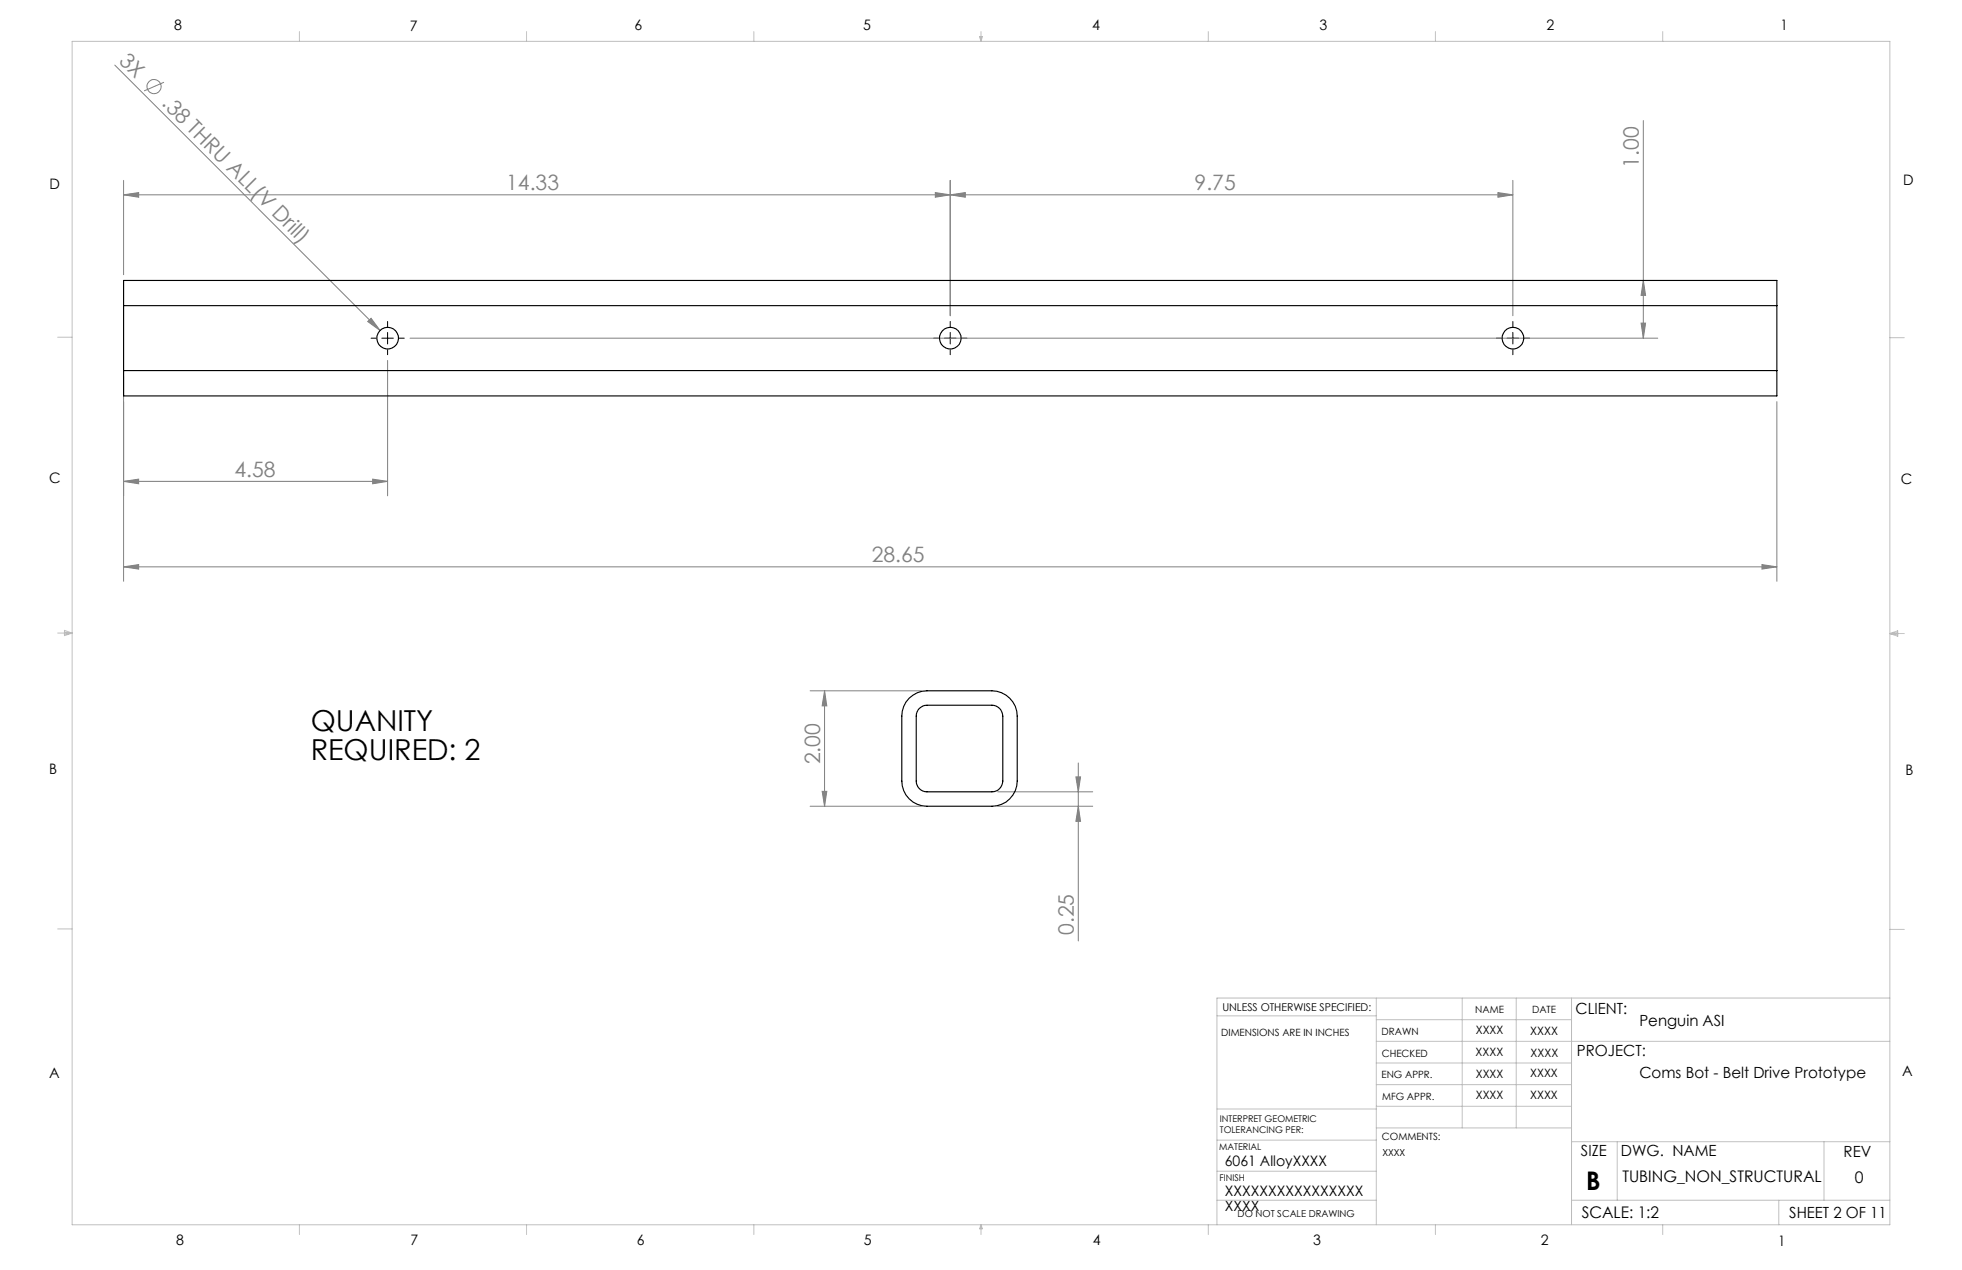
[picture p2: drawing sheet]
<svg xmlns="http://www.w3.org/2000/svg" width="432mm" height="279mm" viewBox="0 0 432 279" stroke-linecap="round" stroke-linejoin="round" font-family="sans-serif">
<g fill="none" stroke="#808080" stroke-width=".22">
<path d="M25.3 14.3l58.3 58.4M36.1 18.1l-4.4 1.9M27.2 39.7v20.7M209.1 39.7v29.8M333 39.7v29.8M361.7 26.5v47.9M27.2 42.9l3.3-.5v1zM27.2 42.9h305.8M205.8 42.4l3.3 .5-3.3 .5zM209.1 42.9l3.3-.5v1zM329.7 42.4l3.3 .5-3.3 .5zM80.9 70.7l.8-.7 1.9 2.7z"/>
<path d="M85.3 79.3v29.8M90.2 74.4h274.6M361.2 71.1h1l-.5 3.3zM361.7 61.7l.5 3.3h-1zM27.2 82.8v45.1M391.1 88.4v39.5M27.2 105.9l3.3-.5v1zM27.2 105.9h58.1M82 105.4l3.3 .5-3.3 .5zM27.2 124.7l3.3-.5v1zM27.2 124.7h363.9M387.8 124.2l3.3 .5-3.3 .5z"/>
<path d="M178.3 152h24.4M181.5 152l.5 3.3h-1.1zM181.5 152v25.4M178.3 177.4h24.4M180.9 174.1h1.1l-.5 3.3zM219.6 174.2h20.9M219.6 177.4h20.9M236.8 170.9h1l-.5 3.3zM237.3 177.4l.5 3.3h-1zM237.3 167.9v39.1"/>
<circle cx="33.9" cy="19" r="1.55"/>
</g>
<g fill="none" stroke="#000" stroke-width=".22">
<path d="M81.7 74.4h1.1M84 74.4h2.6M85.3 70.7v1.2M85.3 73.1v2.6M85.3 76.9v1.1M87.8 74.4h1.2M205.5 74.4h1.1M207.9 74.4h2.5M209.1 70.7v1.2M209.1 73.1v2.6M209.1 76.9v1.1M211.7 74.4h1.1"/>
<path d="M329.3 74.4h1.1M331.7 74.4h2.5M333 70.7v1.2M333 73.1v2.6M333 76.9v1.1M335.5 74.4h1.1"/>
</g>
<g fill="none" stroke="#c0c0c0" stroke-width=".22">
<path d="M15.9 9.1h400v260.4h-400zM65.9 6.9v2.2M115.9 6.9v2.2M165.9 6.9v2.2M215.6 8h.6l-.3 1.1zM215.7 8l.2 1.1M215.9 6.9v2.2M216 8l-.1 1.1M265.9 6.9v2.2M315.9 6.9v2.2M365.9 6.9v2.2M12.7 74.2h3.2"/>
<path d="M415.9 74.3h3.2M12.7 139.3h3.2M14.2 139.1l1.7 .2M14.2 138.7l1.7 .6-1.7 .5zM15.9 139.3l-1.7 .3M415.9 139.4h3.2M415.9 139.4l1.8-.6v1.2zM415.9 139.4l1.8 .3M417.7 139.2l-1.8 .2M12.7 204.4h3.2M302.9 219.6v49.9M321.8 219.6v28.5"/>
<path d="M333.7 219.6v28.5M345.9 219.6v49.9M415.9 204.5h3.2M415.9 219.6h-148.1v49.9M267.8 223.5h35.1M302.9 229.1h113M302.9 233.9h43M302.9 224.3h43M302.9 238.6h43M267.8 257.7h35.1M267.8 250.8h35.1M267.8 244h35.1"/>
<path d="M302.9 248.1h43M302.9 243.4h43M345.9 251.2h70M355.9 251.2v12.9M401.4 251.2v12.9M65.9 269.5v2.1M115.9 269.5v2.1M165.9 269.5v2.1M215.9 269.5v2.1M215.9 269.5l.3 .8h-.6zM265.9 269.5v2.1M267.8 264.1h35.1"/>
<path d="M315.9 269.5v2.1M345.9 264.1h70M365.9 269.5v2.1M391.5 264.1v5.4"/>
</g>
<g fill="#808080">
<path d="M80.9 70.7l.8-.7 1.9 2.7z"/>
<path d="M329.7 42.4l3.3 .5-3.3 .5zM209.1 42.9l3.3-.5v1z"/>
<path d="M27.2 124.7l3.3-.5v1zM387.8 124.2l3.3 .5-3.3 .5z"/>
<path d="M82 105.4l3.3 .5-3.3 .5zM27.2 105.9l3.3-.5v1zM205.8 42.4l3.3 .5-3.3 .5zM27.2 42.9l3.3-.5v1z"/>
<path d="M236.8 170.9h1l-.5 3.3zM237.3 177.4l.5 3.3h-1zM181.5 152l.5 3.3h-1.1zM180.9 174.1h1.1l-.5 3.3z"/>
<path d="M361.7 61.7l.5 3.3h-1zM361.2 71.1h1l-.5 3.3z"/>
</g>
<g fill="none" stroke="#000" stroke-width=".25">
<path d="M27.2 67.2v-5.5h363.9v5.5M27.2 67.2h363.9M27.2 67.2v14.3M391.1 67.2v14.3M27.2 81.5v5.6h363.9v-5.6M27.2 81.5h363.9M200.1 153.6a5.6 5.6 0 0 1 3.9-1.6h14.3a5.6 5.6 0 0 1 5.6 5.6v14.2a5.6 5.6 0 0 1-5.6 5.6h-14.3a5.5 5.5 0 0 1-5.5-5.6v-14.2a5.6 5.6 0 0 1 1.6-4zM202.3 155.9a2.31 2.31 0 0 1 1.7-.7h14.3a2.41 2.41 0 0 1 2.4 2.4v14.2a2.41 2.41 0 0 1-2.4 2.4h-14.3a2.35 2.35 0 0 1-2.4-2.4v-14.2a2.48 2.48 0 0 1 .7-1.7z"/>
<circle cx="85.3" cy="74.4" r="2.39"/>
<circle cx="209.2" cy="74.4" r="2.39"/>
<circle cx="333" cy="74.4" r="2.39"/>
</g>
<g font-size="6.3">
<text x="68.4" y="160.8">QUANITY</text>
<text x="68.4" y="167.2">REQUIRED: 2</text>
</g>
<text font-size="5.6" x="349.1" y="261.7">B</text>
<g font-size="4.7" fill="#808080">
<text x="26" y="13.6" transform="rotate(45 26 13.6)">3X</text>
<text x="35.4" y="23" transform="rotate(45 35.4 23)">.38 THRU ALL(V Drill)</text>
<text x="111.4" y="41.8">14.33</text>
<text x="262.9" y="41.8">9.75</text>
<text x="360.7" y="36.9" transform="rotate(-90 360.7 36.9)">1.00</text>
<text x="51.6" y="104.9">4.58</text>
<text x="191.9" y="123.7">28.65</text>
<text x="180.5" y="168.1" transform="rotate(-90 180.5 168.1)">2.00</text>
<text x="236.3" y="205.7" transform="rotate(-90 236.3 205.7)">0.25</text>
</g>
<g font-size="3.5">
<text x="357.1" y="260">TUBING_NON_STRUCTURAL</text>
<text x="408.2" y="260.2">0</text>
<text x="348.1" y="267.9">SCALE: 1:2</text>
</g>
<g font-size="3.4">
<text x="346.8" y="223.1">CLIENT:</text>
<text x="360.8" y="225.8">Penguin ASI</text>
<text x="347.1" y="232.3">PROJECT:</text>
<text x="360.8" y="237.1">Coms Bot - Belt Drive Prototype</text>
<text x="347.9" y="254.3">SIZE</text>
<text x="356.7" y="254.4">DWG. NAME</text>
<text x="405.7" y="254.5">REV</text>
<text x="393.8" y="267.9">SHEET 2 OF 11</text>
</g>
<g font-size="3.2">
<text x="38.3" y="6.7">8</text>
<text x="90.2" y="6.7">7</text>
<text x="139.7" y="6.5">6</text>
<text x="190" y="6.5">5</text>
<text x="240.4" y="6.5">4</text>
<text x="290.4" y="6.7">3</text>
<text x="340.4" y="6.5">2</text>
<text x="391.9" y="6.7">1</text>
<text x="10.9" y="41.6">D</text>
<text x="418.9" y="40.7">D</text>
<text x="10.9" y="106.3">C</text>
<text x="418.4" y="106.4">C</text>
<text x="10.8" y="170.2">B</text>
<text x="419.4" y="170.6">B</text>
<text x="10.8" y="237.2">A</text>
<text x="418.6" y="236.8">A</text>
<text x="269.6" y="256.5">6061 AlloyXXXX</text>
<text x="269.6" y="263.2">XXXXXXXXXXXXXXXX</text>
<text x="269.6" y="266.3">XXXX</text>
<text x="38.8" y="273.8">8</text>
<text x="90.4" y="273.8">7</text>
<text x="140.2" y="273.8">6</text>
<text x="190.1" y="273.9">5</text>
<text x="240.5" y="273.8">4</text>
<text x="289" y="273.9">3</text>
<text x="339.1" y="273.8">2</text>
<text x="391.4" y="274.1">1</text>
</g>
<g font-size="2.5">
<text x="324.8" y="227.6">XXXX</text>
<text x="336.8" y="227.7">XXXX</text>
<text x="324.8" y="232.3">XXXX</text>
<text x="336.8" y="232.5">XXXX</text>
<text x="324.8" y="237.1">XXXX</text>
<text x="336.8" y="237">XXXX</text>
<text x="324.8" y="241.9">XXXX</text>
<text x="336.8" y="241.8">XXXX</text>
</g>
<text font-size="2.4" x="269" y="222.4">UNLESS OTHERWISE SPECIFIED:</text>
<g font-size="2.2">
<text x="268.8" y="228">DIMENSIONS ARE IN INCHES</text>
<text x="304.1" y="227.7">DRAWN</text>
<text x="324.7" y="222.9">NAME</text>
<text x="337.2" y="222.9">DATE</text>
<text x="304.1" y="232.6">CHECKED</text>
<text x="304" y="237.2">ENG APPR.</text>
<text x="304.2" y="241.9">MFG APPR.</text>
<text x="304.1" y="250.9">COMMENTS:</text>
</g>
<g font-size="2.1">
<text x="304.2" y="254.3">XXXX</text>
<text x="272.4" y="267.8">DO NOT SCALE DRAWING</text>
</g>
<g font-size="2">
<text x="268.5" y="246.8">INTERPRET GEOMETRIC</text>
<text x="268.5" y="249.4">TOLERANCING PER:</text>
<text x="268.3" y="252.9">MATERIAL</text>
<text x="268.4" y="259.7">FINISH</text>
</g>
</svg>
